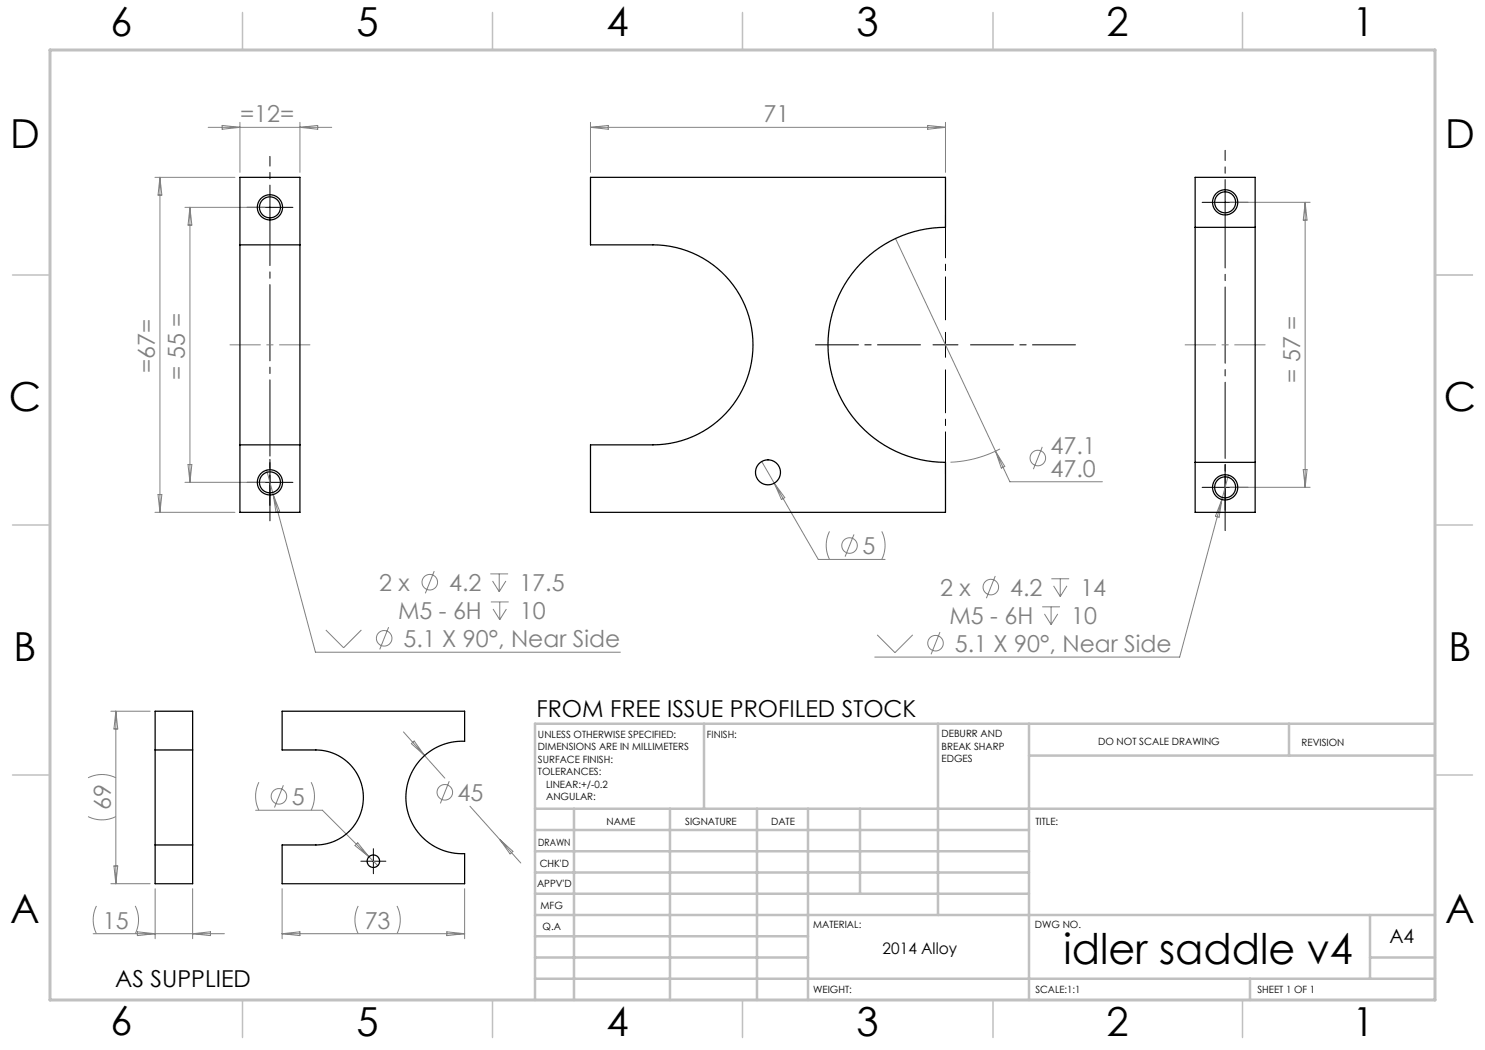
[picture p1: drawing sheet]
<svg xmlns="http://www.w3.org/2000/svg" width="297mm" height="210mm" viewBox="0 0 297 210" stroke-linecap="round" stroke-linejoin="round" font-family="sans-serif">
<g fill="none" stroke="#808080" stroke-width=".2">
<path d="M31 35.5h16M32 35.5v67M32 35.5l.4 3.5h-.8zM41.6 25.5h24.7M44.4 25.1l3.6 .4-3.6 .3zM48 24.5v10M60 24.5v10M60 25.5l3.5-.4v.7zM118.1 25.5h71M118.1 24.5v10M118.1 25.5l3.6-.4v.7zM185.5 25.1l3.6 .4-3.6 .3z"/>
<path d="M189.1 24.5v10M37 41.5h16M38 41.5v55M38 41.5l.4 3.5h-.8zM179.1 47.7l22.9 48.7h18.5M246 40.5h16M261 40.5v57M261 40.5l.4 3.5h-.8zM31.6 98.9h.8l-.4 3.6zM37 96.5h16M37.6 92.9h.8l-.4 3.6zM53.3 94l9.8 36.4h61"/>
<path d="M54.6 98.9l1.3 3.3-.7 .2zM152.3 92.3l11.4 19.6h13.3M154.8 96.6l2.2 2.9-.7 .4zM199.1 90.2l1.9 3.1-.7 .3zM200 89.8a23.5 23.5 0 0 1-9.9 2.6M208.5 89.4l-1.8 4.4M244.4 99.9l-.6 3.5-.7-.2zM245.7 95l-9.8 36.4h-61M246 97.5h16M260.6 93.9h.8l-.4 3.6zM31 102.5h16M86.8 114.2l-1.7 4.5"/>
<path d="M98.1 114.8h3.5M98.5 116.2l1.3 2.1M99.8 114.8v3.5M101.2 116.2l-1.4 2.1M165.9 106.3a6.3 6.3 0 0 0 0 5.6M170.8 106.9l-1.8 4.4M176.4 106.3a6.3 6.3 0 0 1 0 5.6M199.1 115.2l-1.8 4.4M210.3 115.8h3.5M210.7 117.2l1.4 2.1M212.1 115.8v3.5M213.4 117.2l-1.3 2.1"/>
<path d="M65.2 126l3.5 3.6 3.6-3.6M77.7 125.4l-1.8 4.5M98.2 120.4h3.5M98.6 121.8l1.3 2.1M99.9 120.4v3.5M101.3 121.8l-1.4 2.1M175.4 127l3.6 3.5 3.5-3.5M188 126.4l-1.8 4.5M208.4 121.4h3.6M208.9 122.8l1.3 2.1M210.2 121.4v3.5M211.6 122.8l-1.4 2.1"/>
<path d="M17.6 155.6a6.2 6.2 0 0 1 5.6 0M22.2 142.2h7.8M23.2 142.2v34.5M23.2 142.2l.4 3.6h-.8zM51.8 156.4a6.3 6.3 0 0 0 0 5.6M56.7 157l-1.8 4.5M62.2 156.4a6.3 6.3 0 0 1 0 5.6M80.7 146.4l4.2 4.7M82.3 148.7l.5-.5 2.1 2.9zM84.9 151.1l4.1 4.5M89.9 156.2l-1.8 4.5M17.6 163.3a6.2 6.2 0 0 0 5.6 0"/>
<path d="M22.2 176.7h7.8M22.8 173.2h.8l-.4 3.5zM31 177.7v10M38.5 177.7v10M51.1 162h13.4l9.3 9.4M56.4 177.7v10M71.5 168.6l2.3 2.8-2.8-2.3zM73.8 171.4l1.8 1.7M92.9 177.7v10M94 161.2l10.2 11.4M99.9 167.9l2.7 2.4-.6 .5zM18.6 186.7h26.3"/>
<path d="M19.3 181.2a6.2 6.2 0 0 0 0 5.5M27 181.2a6.2 6.2 0 0 1 0 5.5M27.5 186.4l3.5 .3-3.5 .4zM38.5 186.7l3.6-.3v.7zM56.4 186.7l3.6-.3v.7zM56.4 186.7h36.5M71.6 181.2a6.2 6.2 0 0 0 0 5.5M79.4 181.2a6.2 6.2 0 0 1 0 5.5M89.4 186.4l3.5 .3-3.5 .4z"/>
<circle cx="207.6" cy="91.6" r="1.56"/>
<circle cx="86" cy="116.4" r="1.56"/>
<circle cx="169.9" cy="109.1" r="1.56"/>
<circle cx="198.2" cy="117.4" r="1.56"/>
<circle cx="76.8" cy="127.7" r="1.56"/>
<circle cx="187.1" cy="128.6" r="1.56"/>
<circle cx="55.8" cy="159.3" r="1.56"/>
<circle cx="89" cy="158.5" r="1.56"/>
</g>
<path d="M184.1 69h-21M189.1 64v-21M189.1 74v21M194.1 69h21" fill="none" stroke="#000" stroke-width=".2" stroke-dasharray="15.2 1.3 1.3 1.3" stroke-dashoffset="6.6"/>
<g fill="none" stroke="#000" stroke-width=".2" stroke-dasharray="15.2 1.3 1.3 1.3">
<path d="M51.5 41.5h-2.1M56.5 41.5h2.1M242.5 40.5h-2.1M247.5 40.5h2.1M51.5 96.5h-2.1M54 94v-2.1M54 99v2.1M56.5 96.5h2.1M242.5 97.5h-2.1M245 95v-2.1M245 100v2.1M247.5 97.5h2.1"/>
<path d="M73.4 172.2h-1.2M74.7 171v-1.3M74.7 173.5v1.2M75.9 172.2h1.3"/>
</g>
<path d="M54 39v-7.7" fill="none" stroke="#000" stroke-width=".2" stroke-dasharray="15.2 1.3 1.3 1.3" stroke-dashoffset="13.3"/>
<path d="M54 44v60.2" fill="none" stroke="#000" stroke-width=".2" stroke-dasharray="15.2 1.3 1.3 1.3" stroke-dashoffset="6.1"/>
<path d="M245 38v-7.9" fill="none" stroke="#000" stroke-width=".2" stroke-dasharray="15.2 1.3 1.3 1.3" stroke-dashoffset="13.2"/>
<path d="M245 43v63.1" fill="none" stroke="#000" stroke-width=".2" stroke-dasharray="15.2 1.3 1.3 1.3" stroke-dashoffset="4.6"/>
<path d="M54 39v5M245 38v5M51.5 41.5h5M242.5 40.5h5M186.6 69h5M189.1 66.5v5M51.5 96.5h5M54 94v5M242.5 97.5h5M245 95v5M73.4 172.2h2.5M74.7 171v2.5" fill="none" stroke="#000" stroke-width=".2"/>
<path d="M62 69h-16M237 69h16" fill="none" stroke="#808080" stroke-width=".2" stroke-dasharray="15.2 1.3 1.3 1.3" stroke-dashoffset="9.1"/>
<path d="M287 55h7.5M287 144.8v55.2h-187.2" fill="none" stroke="#c0c0c0" stroke-width=".2"/>
<g fill="none" stroke="#c0c0c0" stroke-width=".5">
<path d="M140.8 144.8v17M187.6 144.8v38.2M205.8 144.8v55.2M205.8 151.1h81.2M257.8 144.8v6.3M287 144.8h-180v55.2M107 161.8h180M107 178.8h98.8M107 174.5h98.8M107 170.3h98.8M107 166h98.8M114.8 161.8v38.2"/>
<path d="M134 161.8v38.2M151.4 161.8v38.2M161.6 161.8v38.2M172 161.8v17M107 195.8h180M107 191.5h54.6M107 187.3h54.6M107 183h180M250 195.8v4.2M274 191.5h13M274 183v12.8"/>
</g>
<g fill="none" stroke="#c0c0c0" stroke-width=".3">
<path d="M48.5 2.5v7.5M98.5 2.5v7.5M148.5 2.5v7.5M198.6 2.5v7.5M248.5 2.5v7.5M2.5 55h7.5M287 55h7.5M2.5 105h7.5M287 105h7.5M2.5 155h7.5M287 155h7.5M48.5 200v7.5"/>
<path d="M98.5 200v7.5M148.5 200v7.5M198.6 200v7.5M248.5 200v7.5"/>
</g>
<path d="M10 10h277v190h-277z" fill="none" stroke="#c0c0c0" stroke-width=".6"/>
<g fill="none" stroke="#000" stroke-width=".25">
<path d="M118.1 35.5h71v10a23.5 23.5 0 0 0-23.5 23.5 23.5 23.5 0 0 0 23.5 23.5v10h-71v-13.5h12.5a20 20 0 0 0 20-20 20 20 0 0 0-20-20h-12.5zM48 49v40M48 49v-13.5h12v13.5M48 49h12M60 49v40M239 45.5v47M239 45.5v-10h12v10M239 45.5h12M251 45.5v47M48 89v13.5h12v-13.5M48 89h12M239 92.5v10h12v-10"/>
<path d="M239 92.5h12M31 150v19M31 150v-7.8h7.5v7.8M31 150h7.5M38.5 150v19M56.4 142.2h36.5v6.1a11.2 11.2 0 0 0-11.7 11.2 11.2 11.2 0 0 0 11.7 11.2v6h-36.5v-7.7h6.8a9.5 9.5 0 0 0 9.5-9.5 9.5 9.5 0 0 0-9.5-9.5h-6.8zM31 169v7.7h7.5v-7.7M31 169h7.5"/>
<circle cx="54" cy="41.5" r="2.1"/>
<circle cx="54" cy="41.5" r="2.53"/>
<circle cx="245" cy="40.5" r="2.53"/>
<circle cx="245" cy="40.5" r="2.1"/>
<circle cx="54" cy="96.5" r="2.53"/>
<circle cx="54" cy="96.5" r="2.1"/>
<circle cx="153.6" cy="94.5" r="2.5"/>
<circle cx="245" cy="97.5" r="2.53"/>
<circle cx="245" cy="97.5" r="2.1"/>
<circle cx="74.7" cy="172.2" r="1.25"/>
</g>
<text font-size="8.5" x="212.7" y="192.7">idler saddle v4</text>
<g font-size="8">
<text x="22.1" y="7.1">6</text>
<text x="71.3" y="7.1">5</text>
<text x="121.3" y="7.1">4</text>
<text x="171.3" y="7.1">3</text>
<text x="221.3" y="7.1">2</text>
<text x="270.5" y="7.1">1</text>
<text x="2" y="29.6">D</text>
<text x="289" y="29.7">D</text>
<text x="1.8" y="82.1">C</text>
<text x="288.8" y="82.1">C</text>
<text x="2.7" y="132.1">B</text>
<text x="289.7" y="132.1">B</text>
<text x="2" y="184.6">A</text>
<text x="289" y="184.6">A</text>
<text x="22.1" y="207.1">6</text>
<text x="71.3" y="207.1">5</text>
<text x="121.3" y="207.1">4</text>
<text x="171.3" y="207.1">3</text>
<text x="221.3" y="207.1">2</text>
<text x="270.5" y="207.1">1</text>
</g>
<g font-size="4.7" fill="#808080">
<text x="48" y="24.5">=12=</text>
<text x="152.7" y="24.5">71</text>
<text x="31" y="74.7" transform="rotate(-90 31 74.7)">=67=</text>
<text x="37" y="76" transform="rotate(-90 37 76)">= 55 =</text>
<text x="260" y="76.5" transform="rotate(-90 260 76.5)">= 57 =</text>
<text x="210.1" y="90.8">47.1</text>
<text x="210.1" y="95.3">47.0</text>
<text x="172.5" y="110.8">5</text>
<text x="75.8" y="118.2">2 x</text>
<text x="89.8" y="118.2">4.2</text>
<text x="103.9" y="118.2">17.5</text>
<text x="188" y="119.1">2 x</text>
<text x="202" y="119.1">4.2</text>
<text x="216.1" y="119.1">14</text>
<text x="79.6" y="123.8">M5 - 6H</text>
<text x="104" y="123.8">10</text>
<text x="189.9" y="124.7">M5 - 6H</text>
<text x="214.2" y="124.7">10</text>
<text x="80.7" y="129.4">5.1 X 90°, Near Side</text>
<text x="191" y="130.4">5.1 X 90°, Near Side</text>
<text x="58.4" y="161">5</text>
<text x="91.5" y="160.2">45</text>
<text x="22.2" y="162" transform="rotate(-90 22.2 162)">69</text>
<text x="20.6" y="185.7">15</text>
<text x="72.9" y="185.7">73</text>
</g>
<g font-size="4.7">
<text x="107.3" y="143.5">FROM FREE ISSUE PROFILED STOCK</text>
<text x="23" y="197.4">AS SUPPLIED</text>
</g>
<text font-size="3.9" x="277.9" y="188.5">A4</text>
<text font-size="3.2" x="176.5" y="190.9">2014 Alloy</text>
<g font-size="2">
<text x="107.6" y="147.6">UNLESS OTHERWISE SPECIFIED:</text>
<text x="141.4" y="147.6">FINISH:</text>
<text x="188.3" y="147.5">DEBURR AND</text>
<text x="188.3" y="150">BREAK SHARP</text>
<text x="219.6" y="149">DO NOT SCALE DRAWING</text>
<text x="260.3" y="149.2">REVISION</text>
<text x="107.6" y="150.1">DIMENSIONS ARE IN MILLIMETERS</text>
<text x="107.6" y="152.6">SURFACE FINISH:</text>
<text x="107.6" y="155.1">TOLERANCES:</text>
<text x="188.3" y="152.5">EDGES</text>
<text x="109.2" y="157.6">LINEAR:+/-0.2</text>
<text x="109.2" y="160.1">ANGULAR:</text>
<text x="121.3" y="165">NAME</text>
<text x="137" y="164.9">SIGNATURE</text>
<text x="154.2" y="164.9">DATE</text>
<text x="207.1" y="164.9">TITLE:</text>
<text x="107.6" y="169.1">DRAWN</text>
<text x="107.9" y="173.3">CHK'D</text>
<text x="107.4" y="177.4">APPV'D</text>
<text x="108.1" y="181.8">MFG</text>
<text x="108.5" y="186">Q.A</text>
<text x="162.6" y="185.5">MATERIAL:</text>
<text x="207" y="185.5">DWG NO.</text>
<text x="162.6" y="198.5">WEIGHT:</text>
<text x="207.1" y="198.6">SCALE:1:1</text>
<text x="251.5" y="198.6">SHEET 1 OF 1</text>
</g>
</svg>
